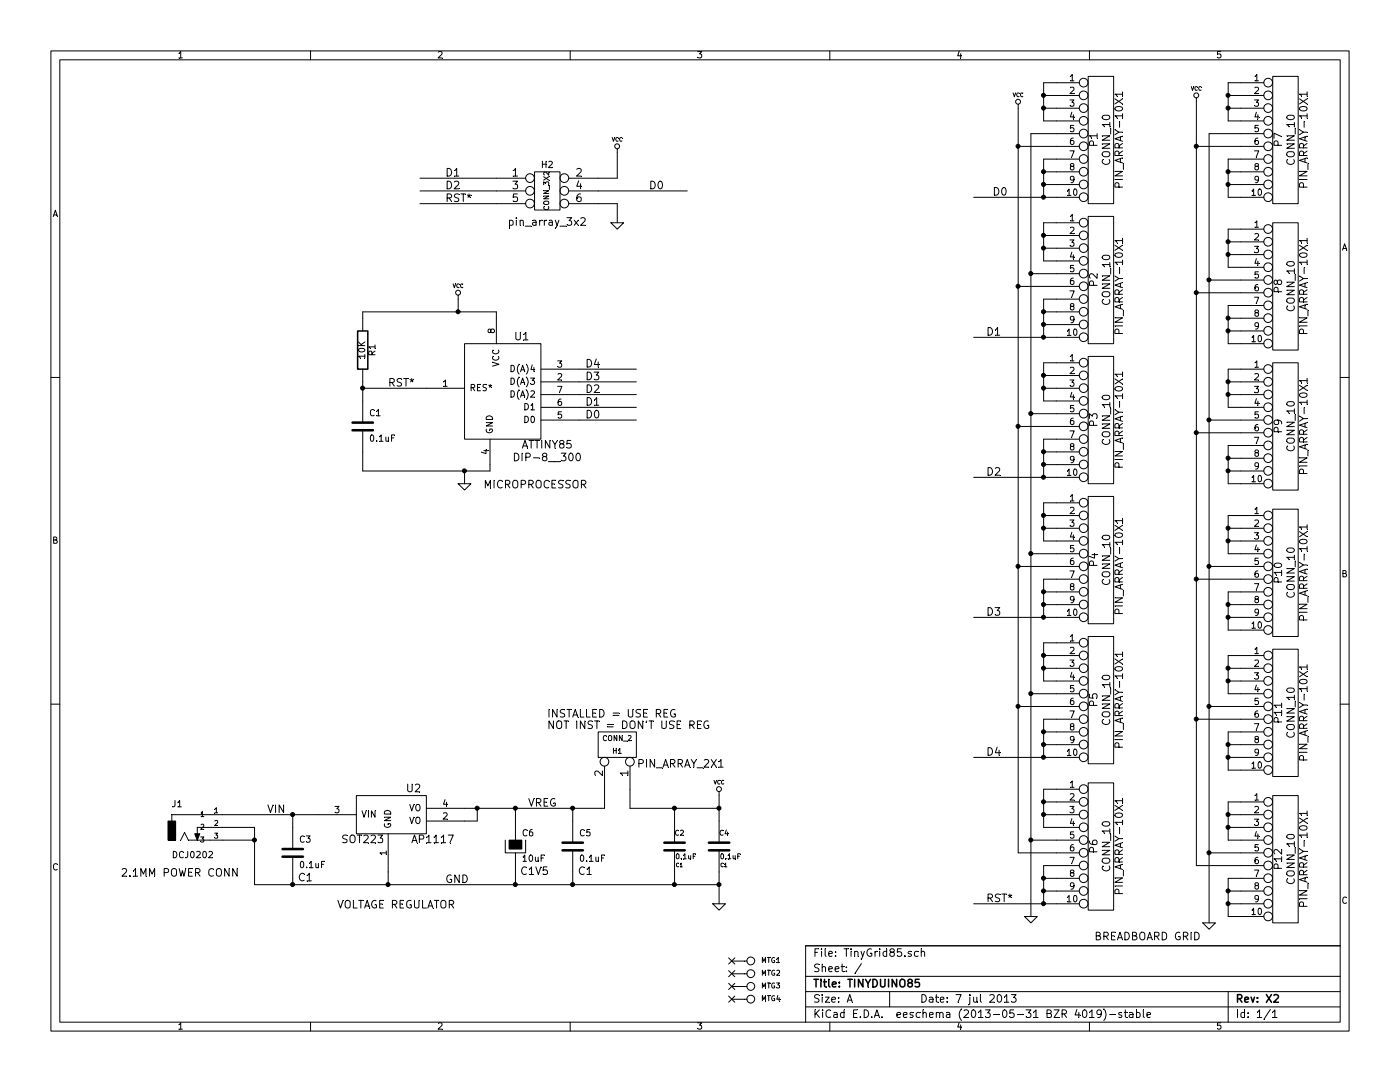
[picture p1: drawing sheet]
EESchema Schematic File Version 2
LIBS:power
LIBS:device
LIBS:conn
LIBS:DougsSch
LIBS:TinyGrid85-cache
EELAYER 27 0
EELAYER END
$Descr A 11000 8500
encoding utf-8
Sheet 1 1
Title "TINYDUINO85"
Date "7 jul 2013"
Rev "X2"
Comp ""
Comment1 ""
Comment2 ""
Comment3 ""
Comment4 ""
$EndDescr
NoConn ~ 5750 7850
NoConn ~ 5750 7750
NoConn ~ 5750 7650
NoConn ~ 5750 7550
Text Label 3050 3050 0    60   ~ 0
RST*
Text Label 4600 2900 0    60   ~ 0
D4
Text Label 4600 3000 0    60   ~ 0
D3
Text Label 4600 3100 0    60   ~ 0
D2
Text Label 4600 3200 0    60   ~ 0
D1
Text Label 4600 3300 0    60   ~ 0
D0
$Comp
L CONN_1 MTG3
U 1 1
P 5900 7750
F 0 "MTG3" H 5980 7750 40  0000 L CNN
F 1 "CONN_1" H 5900 7805 30  0001 C CNN
F 2 "MTG-4-40" H 5900 7750 60  0001 C CNN
F 3 "" H 5900 7750 60  0001 C CNN
	1    5900 7750
	1    0    0    -1  
$EndComp
$Comp
L CONN_1 MTG4
U 1 1
P 5900 7850
F 0 "MTG4" H 5980 7850 40  0000 L CNN
F 1 "CONN_1" H 5900 7905 30  0001 C CNN
F 2 "MTG-4-40" H 5900 7850 60  0001 C CNN
F 3 "" H 5900 7850 60  0001 C CNN
	1    5900 7850
	1    0    0    -1  
$EndComp
$Comp
L CONN_1 MTG2
U 1 1
P 5900 7650
F 0 "MTG2" H 5980 7650 40  0000 L CNN
F 1 "CONN_1" H 5900 7705 30  0001 C CNN
F 2 "MTG-4-40" H 5900 7650 60  0001 C CNN
F 3 "" H 5900 7650 60  0001 C CNN
	1    5900 7650
	1    0    0    -1  
$EndComp
$Comp
L CONN_1 MTG1
U 1 1
P 5900 7550
F 0 "MTG1" H 5980 7550 40  0000 L CNN
F 1 "CONN_1" H 5900 7605 30  0001 C CNN
F 2 "MTG-4-40" H 5900 7550 60  0001 C CNN
F 3 "" H 5900 7550 60  0001 C CNN
	1    5900 7550
	1    0    0    -1  
$EndComp
$Comp
L GND #PWR01
U 1 1
P 3650 3800
F 0 "#PWR01" H 3650 3800 30  0001 C CNN
F 1 "GND" H 3650 3730 30  0001 C CNN
F 2 "" H 3650 3800 60  0001 C CNN
F 3 "" H 3650 3800 60  0001 C CNN
	1    3650 3800
	1    0    0    -1  
$EndComp
$Comp
L VCC #PWR02
U 1 1
P 3600 2350
F 0 "#PWR02" H 3600 2450 30  0001 C CNN
F 1 "VCC" H 3600 2450 30  0000 C CNN
F 2 "" H 3600 2350 60  0001 C CNN
F 3 "" H 3600 2350 60  0001 C CNN
	1    3600 2350
	1    0    0    -1  
$EndComp
$Comp
L C C1
U 1 1
P 2850 3350
F 0 "C1" H 2900 3450 50  0000 L CNN
F 1 "0.1uF" H 2900 3250 50  0000 L CNN
F 2 "C1" H 2850 3350 60  0001 C CNN
F 3 "" H 2850 3350 60  0001 C CNN
	1    2850 3350
	1    0    0    -1  
$EndComp
$Comp
L R R1
U 1 1
P 2850 2750
F 0 "R1" V 2930 2750 50  0000 C CNN
F 1 "10K" V 2850 2750 50  0000 C CNN
F 2 "R4" H 2850 2750 60  0001 C CNN
F 3 "" H 2850 2750 60  0001 C CNN
	1    2850 2750
	1    0    0    -1  
$EndComp
$Comp
L ATTINY85 U1
U 1 1
P 3950 3450
F 0 "U1" H 4100 4250 60  0000 C CNN
F 1 "ATTINY85" H 4300 3400 60  0000 C CNN
F 2 "DIP-8__300" H 4300 3300 60  0000 C CNN
F 3 "" H 3950 3450 60  0001 C CNN
	1    3950 3450
	1    0    0    -1  
$EndComp
Text Label 2100 6400 0    60   ~ 0
VIN
Text Label 3500 6950 0    60   ~ 0
GND
$Comp
L VCC #PWR03
U 1 1
P 5650 6250
F 0 "#PWR03" H 5650 6350 30  0001 C CNN
F 1 "VCC" H 5650 6350 30  0000 C CNN
F 2 "" H 5650 6250 60  0001 C CNN
F 3 "" H 5650 6250 60  0001 C CNN
	1    5650 6250
	1    0    0    -1  
$EndComp
$Comp
L GND #PWR04
U 1 1
P 5650 7100
F 0 "#PWR04" H 5650 7100 30  0001 C CNN
F 1 "GND" H 5650 7030 30  0001 C CNN
F 2 "" H 5650 7100 60  0001 C CNN
F 3 "" H 5650 7100 60  0001 C CNN
	1    5650 7100
	1    0    0    -1  
$EndComp
$Comp
L C C3
U 1 1
P 2300 6700
F 0 "C3" H 2350 6800 50  0000 L CNN
F 1 "0.1uF" H 2350 6600 50  0000 L CNN
F 2 "C1" H 2400 6500 60  0000 C CNN
F 3 "" H 2300 6700 60  0001 C CNN
	1    2300 6700
	1    0    0    -1  
$EndComp
$Comp
L C C5
U 1 1
P 4500 6650
F 0 "C5" H 4550 6750 50  0000 L CNN
F 1 "0.1uF" H 4550 6550 50  0000 L CNN
F 2 "C1" H 4600 6450 60  0000 C CNN
F 3 "" H 4500 6650 60  0001 C CNN
	1    4500 6650
	1    0    0    -1  
$EndComp
$Comp
L CP C6
U 1 1
P 4050 6650
F 0 "C6" H 4100 6750 50  0000 L CNN
F 1 "10uF" H 4100 6550 50  0000 L CNN
F 2 "C1V5" H 4200 6450 60  0000 C CNN
F 3 "" H 4050 6650 60  0001 C CNN
	1    4050 6650
	1    0    0    -1  
$EndComp
$Comp
L AP1117 U2
U 1 1
P 3150 6350
F 0 "U2" H 3250 6500 60  0000 C CNN
F 1 "AP1117" H 3400 6100 60  0000 C CNN
F 2 "SOT223" H 2850 6100 60  0000 C CNN
F 3 "" H 3150 6350 60  0001 C CNN
	1    3150 6350
	1    0    0    -1  
$EndComp
$Comp
L GND #PWR05
U 1 1
P 8100 7200
F 0 "#PWR05" H 8100 7200 30  0001 C CNN
F 1 "GND" H 8100 7130 30  0001 C CNN
F 2 "" H 8100 7200 60  0000 C CNN
F 3 "" H 8100 7200 60  0000 C CNN
	1    8100 7200
	1    0    0    -1  
$EndComp
Text Label 7750 4850 0    60   ~ 0
D3
Text Label 7750 5950 0    60   ~ 0
D4
$Comp
L CONN_2 H1
U 1 1
P 4850 5850
F 0 "H1" V 4800 5850 40  0000 C CNN
F 1 "CONN_2" V 4900 5850 40  0000 C CNN
F 2 "PIN_ARRAY_2X1" V 4700 6350 60  0000 C CNN
F 3 "" H 4850 5850 60  0000 C CNN
	1    4850 5850
	0    1    -1   0   
$EndComp
Text Label 4150 6350 0    60   ~ 0
VREG
Text Label 7750 3750 0    60   ~ 0
D2
Text Label 7750 2650 0    60   ~ 0
D1
Text Label 7800 1550 0    60   ~ 0
D0
Text Label 7750 7100 0    60   ~ 0
RST*
$Comp
L CONN_10 P1
U 1 1
P 8650 1100
F 0 "P1" V 8600 1100 60  0000 C CNN
F 1 "CONN_10" V 8700 1100 60  0000 C CNN
F 2 "PIN_ARRAY-10X1" V 8800 1100 60  0000 C CNN
F 3 "" H 8650 1100 60  0000 C CNN
	1    8650 1100
	1    0    0    -1  
$EndComp
$Comp
L CONN_10 P2
U 1 1
P 8650 2200
F 0 "P2" V 8600 2200 60  0000 C CNN
F 1 "CONN_10" V 8700 2200 60  0000 C CNN
F 2 "PIN_ARRAY-10X1" V 8800 2150 60  0000 C CNN
F 3 "" H 8650 2200 60  0000 C CNN
	1    8650 2200
	1    0    0    -1  
$EndComp
$Comp
L CONN_10 P3
U 1 1
P 8650 3300
F 0 "P3" V 8600 3300 60  0000 C CNN
F 1 "CONN_10" V 8700 3300 60  0000 C CNN
F 2 "PIN_ARRAY-10X1" V 8800 3300 60  0000 C CNN
F 3 "" H 8650 3300 60  0000 C CNN
	1    8650 3300
	1    0    0    -1  
$EndComp
$Comp
L CONN_10 P4
U 1 1
P 8650 4400
F 0 "P4" V 8600 4400 60  0000 C CNN
F 1 "CONN_10" V 8700 4400 60  0000 C CNN
F 2 "PIN_ARRAY-10X1" V 8800 4350 60  0000 C CNN
F 3 "" H 8650 4400 60  0000 C CNN
	1    8650 4400
	1    0    0    -1  
$EndComp
$Comp
L CONN_10 P5
U 1 1
P 8650 5500
F 0 "P5" V 8600 5500 60  0000 C CNN
F 1 "CONN_10" V 8700 5500 60  0000 C CNN
F 2 "PIN_ARRAY-10X1" V 8800 5500 60  0000 C CNN
F 3 "" H 8650 5500 60  0000 C CNN
	1    8650 5500
	1    0    0    -1  
$EndComp
$Comp
L CONN_10 P6
U 1 1
P 8650 6650
F 0 "P6" V 8600 6650 60  0000 C CNN
F 1 "CONN_10" V 8700 6650 60  0000 C CNN
F 2 "PIN_ARRAY-10X1" V 8800 6650 60  0000 C CNN
F 3 "" H 8650 6650 60  0000 C CNN
	1    8650 6650
	1    0    0    -1  
$EndComp
$Comp
L VCC #PWR06
U 1 1
P 8000 850
F 0 "#PWR06" H 8000 950 30  0001 C CNN
F 1 "VCC" H 8000 950 30  0000 C CNN
F 2 "" H 8000 850 60  0000 C CNN
F 3 "" H 8000 850 60  0000 C CNN
	1    8000 850 
	1    0    0    -1  
$EndComp
$Comp
L CONN_10 P10
U 1 1
P 10100 4500
F 0 "P10" V 10050 4500 60  0000 C CNN
F 1 "CONN_10" V 10150 4500 60  0000 C CNN
F 2 "PIN_ARRAY-10X1" V 10250 4500 60  0000 C CNN
F 3 "" H 10100 4500 60  0000 C CNN
	1    10100 4500
	1    0    0    -1  
$EndComp
$Comp
L CONN_10 P9
U 1 1
P 10100 3350
F 0 "P9" V 10050 3350 60  0000 C CNN
F 1 "CONN_10" V 10150 3350 60  0000 C CNN
F 2 "PIN_ARRAY-10X1" V 10250 3350 60  0000 C CNN
F 3 "" H 10100 3350 60  0000 C CNN
	1    10100 3350
	1    0    0    -1  
$EndComp
$Comp
L CONN_10 P12
U 1 1
P 10100 6750
F 0 "P12" V 10050 6750 60  0000 C CNN
F 1 "CONN_10" V 10150 6750 60  0000 C CNN
F 2 "PIN_ARRAY-10X1" V 10250 6750 60  0000 C CNN
F 3 "" H 10100 6750 60  0000 C CNN
	1    10100 6750
	1    0    0    -1  
$EndComp
$Comp
L CONN_10 P11
U 1 1
P 10100 5600
F 0 "P11" V 10050 5600 60  0000 C CNN
F 1 "CONN_10" V 10150 5600 60  0000 C CNN
F 2 "PIN_ARRAY-10X1" V 10250 5600 60  0000 C CNN
F 3 "" H 10100 5600 60  0000 C CNN
	1    10100 5600
	1    0    0    -1  
$EndComp
$Comp
L CONN_10 P8
U 1 1
P 10100 2250
F 0 "P8" V 10050 2250 60  0000 C CNN
F 1 "CONN_10" V 10150 2250 60  0000 C CNN
F 2 "PIN_ARRAY-10X1" V 10250 2250 60  0000 C CNN
F 3 "" H 10100 2250 60  0000 C CNN
	1    10100 2250
	1    0    0    -1  
$EndComp
$Comp
L CONN_10 P7
U 1 1
P 10100 1100
F 0 "P7" V 10050 1100 60  0000 C CNN
F 1 "CONN_10" V 10150 1100 60  0000 C CNN
F 2 "PIN_ARRAY-10X1" V 10250 1100 60  0000 C CNN
F 3 "" H 10100 1100 60  0000 C CNN
	1    10100 1100
	1    0    0    -1  
$EndComp
$Comp
L GND #PWR07
U 1 1
P 9500 7250
F 0 "#PWR07" H 9500 7250 30  0001 C CNN
F 1 "GND" H 9500 7180 30  0001 C CNN
F 2 "" H 9500 7250 60  0000 C CNN
F 3 "" H 9500 7250 60  0000 C CNN
	1    9500 7250
	1    0    0    -1  
$EndComp
$Comp
L VCC #PWR08
U 1 1
P 9400 800
F 0 "#PWR08" H 9400 900 30  0001 C CNN
F 1 "VCC" H 9400 900 30  0000 C CNN
F 2 "" H 9400 800 60  0000 C CNN
F 3 "" H 9400 800 60  0000 C CNN
	1    9400 800 
	1    0    0    -1  
$EndComp
$Comp
L C C2
U 1 1
P 5300 6650
F 0 "C2" H 5300 6750 40  0000 L CNN
F 1 "0.1uF" H 5306 6565 40  0000 L CNN
F 2 "C1" H 5338 6500 30  0000 C CNN
F 3 "~" H 5300 6650 60  0000 C CNN
	1    5300 6650
	1    0    0    -1  
$EndComp
$Comp
L C C4
U 1 1
P 5650 6650
F 0 "C4" H 5650 6750 40  0000 L CNN
F 1 "0.1uF" H 5656 6565 40  0000 L CNN
F 2 "C1" H 5688 6500 30  0000 C CNN
F 3 "~" H 5650 6650 60  0000 C CNN
	1    5650 6650
	1    0    0    -1  
$EndComp
$Comp
L DCJ0202 J1
U 1 1
P 1450 6500
F 0 "J1" H 1350 6650 50  0000 L BNN
F 1 "DCJ0202" H 1350 6250 50  0000 L BNN
F 2 "JACK_2.1MM" H 1450 6650 50  0001 C CNN
F 3 "~" H 1450 6500 60  0000 C CNN
	1    1450 6500
	1    0    0    -1  
$EndComp
Text Notes 4300 5650 0    60   ~ 0
INSTALLED = USE REG\nNOT INST = DON'T USE REG
Text Notes 3800 3850 0    60   ~ 0
MICROPROCESSOR
Text Notes 2650 7150 0    60   ~ 0
VOLTAGE REGULATOR
Text Notes 950  6900 0    60   ~ 0
2.1MM POWER CONN
Text Notes 8600 7400 0    60   ~ 0
BREADBOARD GRID
$Comp
L CONN_3X2 H2
U 1 1
P 4300 1550
F 0 "H2" H 4300 1800 50  0000 C CNN
F 1 "CONN_3X2" V 4300 1600 40  0000 C CNN
F 2 "pin_array_3x2" H 4300 1350 60  0000 C CNN
F 3 "" H 4300 1550 60  0000 C CNN
	1    4300 1550
	1    0    0    -1  
$EndComp
Text Label 3500 1400 0    60   ~ 0
D1
Connection ~ 3600 2450
Wire Wire Line
	3600 2350 3600 2450
Wire Wire Line
	2850 2500 2850 2450
Wire Wire Line
	2850 2450 3900 2450
Wire Wire Line
	3900 2450 3900 2500
Wire Wire Line
	2850 3000 2850 3150
Wire Wire Line
	5650 6850 5650 7100
Connection ~ 4500 6950
Wire Wire Line
	4500 6950 4500 6850
Connection ~ 4050 6350
Wire Wire Line
	4050 6350 4050 6450
Connection ~ 2300 6400
Wire Wire Line
	2300 6500 2300 6400
Wire Wire Line
	3750 6350 3750 6450
Wire Wire Line
	3750 6450 3650 6450
Wire Wire Line
	2000 6950 5650 6950
Wire Wire Line
	2000 6500 2000 6950
Wire Wire Line
	1750 6400 2500 6400
Wire Wire Line
	3050 6950 3050 6850
Connection ~ 3050 6950
Wire Wire Line
	3650 6350 4750 6350
Connection ~ 3750 6350
Wire Wire Line
	2300 6900 2300 6950
Connection ~ 2300 6950
Wire Wire Line
	4500 6450 4500 6350
Connection ~ 4500 6350
Wire Wire Line
	4050 6950 4050 6850
Connection ~ 4050 6950
Connection ~ 2850 3050
Wire Wire Line
	2850 3550 2850 3700
Wire Wire Line
	2850 3700 3850 3700
Wire Wire Line
	3850 3700 3850 3650
Wire Wire Line
	3650 3800 3650 3700
Connection ~ 3650 3700
Wire Wire Line
	2000 6600 1750 6600
Wire Wire Line
	4550 2900 5000 2900
Wire Wire Line
	4550 3000 5000 3000
Wire Wire Line
	4550 3100 5000 3100
Wire Wire Line
	4550 3200 5000 3200
Wire Wire Line
	4550 3300 5000 3300
Wire Wire Line
	7650 1550 8300 1550
Wire Wire Line
	7650 2650 8300 2650
Connection ~ 8200 1550
Wire Wire Line
	8300 1350 8200 1350
Wire Wire Line
	8200 1450 8300 1450
Connection ~ 8200 1450
Connection ~ 8200 2650
Wire Wire Line
	8300 2450 8200 2450
Wire Wire Line
	8200 2550 8300 2550
Connection ~ 8200 2550
Wire Wire Line
	7650 3750 8300 3750
Connection ~ 8200 3750
Wire Wire Line
	8300 3550 8200 3550
Wire Wire Line
	8200 3650 8300 3650
Connection ~ 8200 3650
Wire Wire Line
	7650 4850 8300 4850
Connection ~ 8200 4850
Wire Wire Line
	8300 4650 8200 4650
Wire Wire Line
	8200 4750 8300 4750
Connection ~ 8200 4750
Wire Wire Line
	7650 5950 8300 5950
Connection ~ 8200 5950
Wire Wire Line
	8300 5750 8200 5750
Wire Wire Line
	8200 5850 8300 5850
Connection ~ 8200 5850
Wire Wire Line
	7650 7100 8300 7100
Connection ~ 8200 7100
Wire Wire Line
	8300 6900 8200 6900
Wire Wire Line
	8200 7000 8300 7000
Connection ~ 8200 7000
Wire Wire Line
	8100 1050 8100 7200
Wire Wire Line
	8100 1050 8300 1050
Wire Wire Line
	8300 1150 8000 1150
Wire Wire Line
	8000 850  8000 6700
Wire Wire Line
	8300 2150 8100 2150
Connection ~ 8100 2150
Wire Wire Line
	8300 3250 8100 3250
Connection ~ 8100 3250
Wire Wire Line
	8300 4350 8100 4350
Connection ~ 8100 4350
Wire Wire Line
	8300 5450 8100 5450
Connection ~ 8100 5450
Wire Wire Line
	8300 6600 8100 6600
Connection ~ 8100 6600
Wire Wire Line
	8000 6700 8300 6700
Connection ~ 8000 1150
Wire Wire Line
	8300 2250 8000 2250
Connection ~ 8000 2250
Wire Wire Line
	8300 3350 8000 3350
Connection ~ 8000 3350
Wire Wire Line
	8300 4450 8000 4450
Connection ~ 8000 4450
Wire Wire Line
	8300 5550 8000 5550
Connection ~ 8000 5550
Wire Wire Line
	8200 1250 8200 1550
Wire Wire Line
	8200 2350 8200 2650
Wire Wire Line
	8200 3450 8200 3750
Wire Wire Line
	8200 4550 8200 4850
Wire Wire Line
	8200 5650 8200 5950
Wire Wire Line
	8200 6800 8200 7100
Wire Wire Line
	9500 1050 9500 7250
Wire Wire Line
	9500 1050 9750 1050
Wire Wire Line
	9400 800  9400 6800
Wire Wire Line
	9400 6800 9750 6800
Wire Wire Line
	9750 6700 9500 6700
Connection ~ 9500 6700
Wire Wire Line
	9750 1150 9400 1150
Connection ~ 9400 1150
Wire Wire Line
	9750 2300 9400 2300
Connection ~ 9400 2300
Wire Wire Line
	9750 2200 9500 2200
Connection ~ 9500 2200
Wire Wire Line
	9750 5550 9500 5550
Connection ~ 9500 5550
Wire Wire Line
	9750 5650 9400 5650
Connection ~ 9400 5650
Wire Wire Line
	9750 3300 9500 3300
Connection ~ 9500 3300
Wire Wire Line
	9750 3400 9400 3400
Connection ~ 9400 3400
Wire Wire Line
	9750 4450 9500 4450
Connection ~ 9500 4450
Wire Wire Line
	9750 4550 9400 4550
Connection ~ 9400 4550
Wire Wire Line
	8200 950  8300 950 
Wire Wire Line
	8200 650  8200 950 
Wire Wire Line
	8200 650  8300 650 
Wire Wire Line
	8300 750  8200 750 
Connection ~ 8200 750 
Wire Wire Line
	8300 850  8200 850 
Connection ~ 8200 850 
Wire Wire Line
	8300 1250 8200 1250
Connection ~ 8200 1350
Wire Wire Line
	9650 950  9750 950 
Wire Wire Line
	9650 650  9650 950 
Wire Wire Line
	9650 650  9750 650 
Wire Wire Line
	9750 750  9650 750 
Connection ~ 9650 750 
Wire Wire Line
	9750 850  9650 850 
Connection ~ 9650 850 
Wire Wire Line
	8200 2050 8300 2050
Wire Wire Line
	8200 1750 8200 2050
Wire Wire Line
	8200 1750 8300 1750
Wire Wire Line
	8300 1850 8200 1850
Connection ~ 8200 1850
Wire Wire Line
	8300 1950 8200 1950
Connection ~ 8200 1950
Wire Wire Line
	8200 3150 8300 3150
Wire Wire Line
	8200 2850 8200 3150
Wire Wire Line
	8200 2850 8300 2850
Wire Wire Line
	8300 2950 8200 2950
Connection ~ 8200 2950
Wire Wire Line
	8300 3050 8200 3050
Connection ~ 8200 3050
Wire Wire Line
	8200 4250 8300 4250
Wire Wire Line
	8200 3950 8200 4250
Wire Wire Line
	8200 3950 8300 3950
Wire Wire Line
	8300 4050 8200 4050
Connection ~ 8200 4050
Wire Wire Line
	8300 4150 8200 4150
Connection ~ 8200 4150
Wire Wire Line
	8200 5350 8300 5350
Wire Wire Line
	8200 5050 8200 5350
Wire Wire Line
	8200 5050 8300 5050
Wire Wire Line
	8300 5150 8200 5150
Connection ~ 8200 5150
Wire Wire Line
	8300 5250 8200 5250
Connection ~ 8200 5250
Wire Wire Line
	8200 6500 8300 6500
Wire Wire Line
	8200 6200 8200 6500
Wire Wire Line
	8200 6200 8300 6200
Wire Wire Line
	8300 6300 8200 6300
Connection ~ 8200 6300
Wire Wire Line
	8300 6400 8200 6400
Connection ~ 8200 6400
Wire Wire Line
	8200 6800 8300 6800
Connection ~ 8200 6900
Wire Wire Line
	8300 5650 8200 5650
Connection ~ 8200 5750
Wire Wire Line
	8300 4550 8200 4550
Connection ~ 8200 4650
Wire Wire Line
	8300 3450 8200 3450
Connection ~ 8200 3550
Wire Wire Line
	8300 2350 8200 2350
Connection ~ 8200 2450
Wire Wire Line
	9650 1550 9750 1550
Wire Wire Line
	9650 1250 9650 1550
Wire Wire Line
	9650 1250 9750 1250
Wire Wire Line
	9750 1350 9650 1350
Connection ~ 9650 1350
Wire Wire Line
	9750 1450 9650 1450
Connection ~ 9650 1450
Wire Wire Line
	9650 2700 9750 2700
Wire Wire Line
	9650 2400 9650 2700
Wire Wire Line
	9650 2400 9750 2400
Wire Wire Line
	9750 2500 9650 2500
Connection ~ 9650 2500
Wire Wire Line
	9750 2600 9650 2600
Connection ~ 9650 2600
Wire Wire Line
	9650 2100 9750 2100
Wire Wire Line
	9650 1800 9650 2100
Wire Wire Line
	9650 1800 9750 1800
Wire Wire Line
	9750 1900 9650 1900
Connection ~ 9650 1900
Wire Wire Line
	9750 2000 9650 2000
Connection ~ 9650 2000
Wire Wire Line
	9650 3200 9750 3200
Wire Wire Line
	9650 2900 9650 3200
Wire Wire Line
	9650 2900 9750 2900
Wire Wire Line
	9750 3000 9650 3000
Connection ~ 9650 3000
Wire Wire Line
	9750 3100 9650 3100
Connection ~ 9650 3100
Wire Wire Line
	9650 3800 9750 3800
Wire Wire Line
	9650 3500 9650 3800
Wire Wire Line
	9650 3500 9750 3500
Wire Wire Line
	9750 3600 9650 3600
Connection ~ 9650 3600
Wire Wire Line
	9750 3700 9650 3700
Connection ~ 9650 3700
Wire Wire Line
	9650 4350 9750 4350
Wire Wire Line
	9650 4050 9650 4350
Wire Wire Line
	9650 4050 9750 4050
Wire Wire Line
	9750 4150 9650 4150
Connection ~ 9650 4150
Wire Wire Line
	9750 4250 9650 4250
Connection ~ 9650 4250
Wire Wire Line
	9650 4950 9750 4950
Wire Wire Line
	9650 4650 9650 4950
Wire Wire Line
	9650 4650 9750 4650
Wire Wire Line
	9750 4750 9650 4750
Connection ~ 9650 4750
Wire Wire Line
	9750 4850 9650 4850
Connection ~ 9650 4850
Wire Wire Line
	9650 5450 9750 5450
Wire Wire Line
	9650 5150 9650 5450
Wire Wire Line
	9650 5150 9750 5150
Wire Wire Line
	9750 5250 9650 5250
Connection ~ 9650 5250
Wire Wire Line
	9750 5350 9650 5350
Connection ~ 9650 5350
Wire Wire Line
	9650 6050 9750 6050
Wire Wire Line
	9650 5750 9650 6050
Wire Wire Line
	9650 5750 9750 5750
Wire Wire Line
	9750 5850 9650 5850
Connection ~ 9650 5850
Wire Wire Line
	9750 5950 9650 5950
Connection ~ 9650 5950
Wire Wire Line
	9650 6600 9750 6600
Wire Wire Line
	9650 6300 9650 6600
Wire Wire Line
	9650 6300 9750 6300
Wire Wire Line
	9750 6400 9650 6400
Connection ~ 9650 6400
Wire Wire Line
	9750 6500 9650 6500
Connection ~ 9650 6500
Wire Wire Line
	9650 7200 9750 7200
Wire Wire Line
	9650 6900 9650 7200
Wire Wire Line
	9650 6900 9750 6900
Wire Wire Line
	9750 7000 9650 7000
Connection ~ 9650 7000
Wire Wire Line
	9750 7100 9650 7100
Connection ~ 9650 7100
Wire Wire Line
	1750 6500 2000 6500
Connection ~ 2000 6600
Wire Wire Line
	3350 3050 2850 3050
Wire Wire Line
	4750 6350 4750 6200
Wire Wire Line
	4950 6200 4950 6350
Wire Wire Line
	4950 6350 5650 6350
Wire Wire Line
	5650 6250 5650 6450
Wire Wire Line
	5300 6850 5300 6950
Connection ~ 5300 6950
Wire Wire Line
	5300 6450 5300 6350
Connection ~ 5300 6350
Connection ~ 5650 6350
Connection ~ 5650 6950
Wire Wire Line
	3900 1400 3300 1400
Wire Wire Line
	3300 1500 3900 1500
Wire Wire Line
	3900 1600 3300 1600
Wire Wire Line
	4700 1500 5400 1500
Wire Wire Line
	4700 1400 4850 1400
Wire Wire Line
	4850 1400 4850 1200
Wire Wire Line
	4700 1600 4850 1600
Wire Wire Line
	4850 1600 4850 1750
$Comp
L VCC #PWR09
U 1 1
P 4850 1200
F 0 "#PWR09" H 4850 1300 30  0001 C CNN
F 1 "VCC" H 4850 1300 30  0000 C CNN
F 2 "" H 4850 1200 60  0000 C CNN
F 3 "" H 4850 1200 60  0000 C CNN
	1    4850 1200
	1    0    0    -1  
$EndComp
$Comp
L GND #PWR010
U 1 1
P 4850 1750
F 0 "#PWR010" H 4850 1750 30  0001 C CNN
F 1 "GND" H 4850 1680 30  0001 C CNN
F 2 "" H 4850 1750 60  0000 C CNN
F 3 "" H 4850 1750 60  0000 C CNN
	1    4850 1750
	1    0    0    -1  
$EndComp
Text Label 3500 1500 0    60   ~ 0
D2
Text Label 5100 1500 0    60   ~ 0
D0
Text Label 3500 1600 0    60   ~ 0
RST*
$EndSCHEMATC
